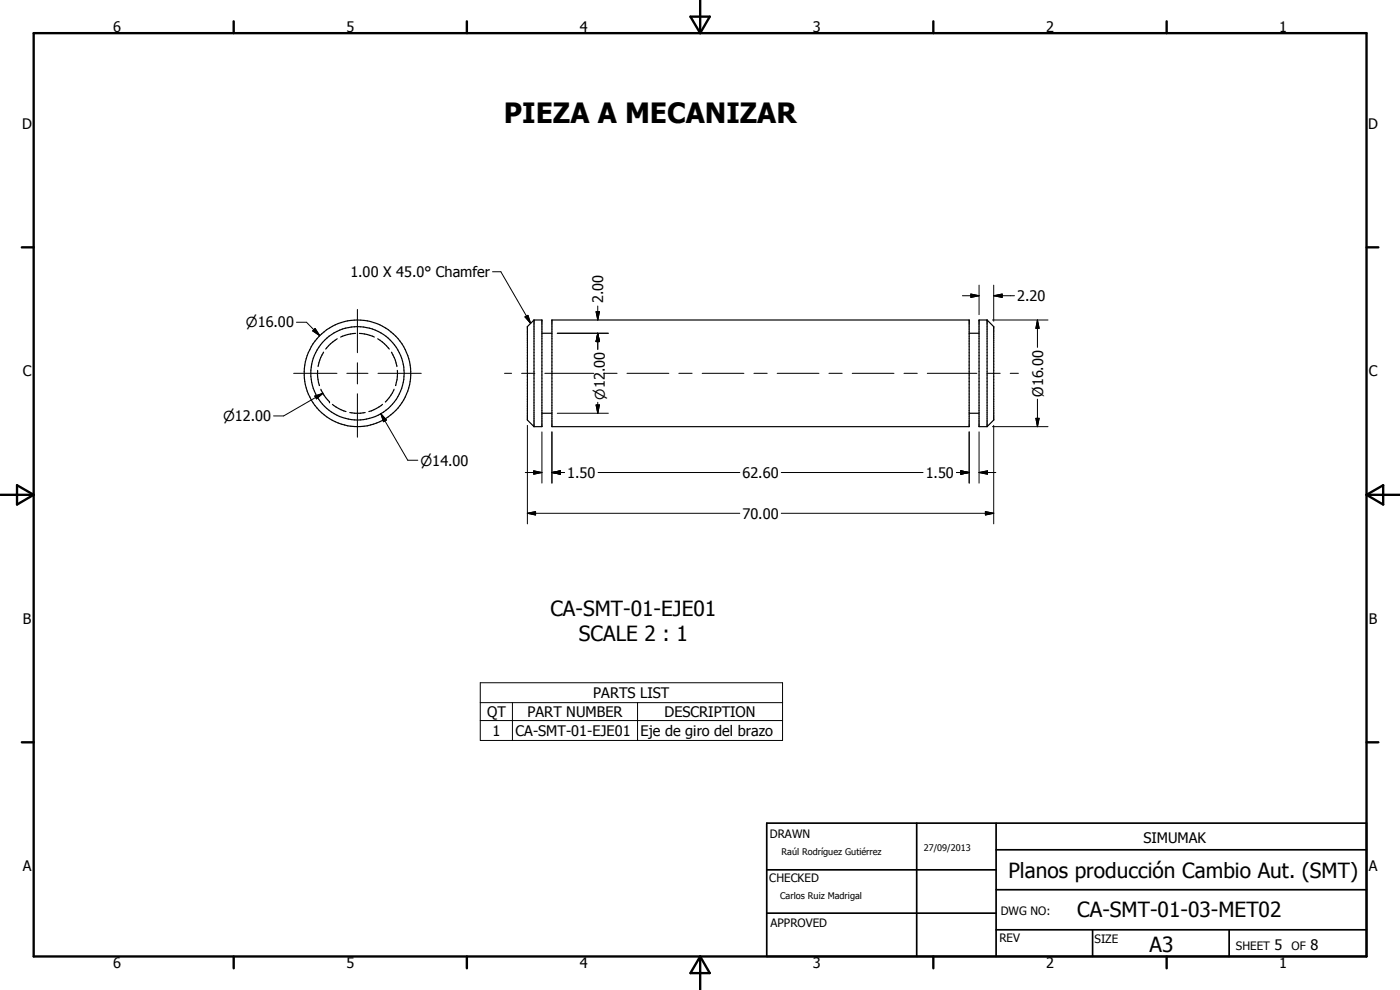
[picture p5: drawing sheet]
<svg xmlns="http://www.w3.org/2000/svg" width="420mm" height="297mm" viewBox="0 0 420 297" stroke-linecap="round" stroke-linejoin="round" font-family="sans-serif">
<g fill="none" stroke="#000" stroke-width=".35">
<path d="M160.3 96h2.3v32h-2.3M160.3 96v32M160.3 96l-2 2v28l2 2M162.6 100h3M165.6 96h125.3v32h-125.3zM290.9 100h2.9M296.2 96h-2.4v32h2.4M296.2 96v32M296.2 96l2 2v28l-2 2M95.3 111.1v2l.6 2.6M96.3 116.8l1 1.8 1.6 2M97.1 105.7l-.8 1.6-.8 2.7"/>
<path d="M101.2 101.6l-2 1.6-1.5 1.5M106.7 100l-2.4 .4-2.1 .7M107.9 100l2.3 .4 2.1 .7M113.4 101.6l2 1.6 1.4 1.5M117.5 105.7l1.1 2.4 .5 1.9M118.3 116.8l-1.5 2.5-1.2 1.3M119.2 111.1v2.8l-.5 1.8M99.8 121.3l1.8 1.3 2.2 .9M105 123.8l1.5 .2 3.1-.2M114.8 121.3l-1.8 1.3-2.3 .9M162.6 124h3M290.9 124h2.9"/>
<circle cx="107.3" cy="112" r="16"/>
<circle cx="107.3" cy="112" r="14"/>
</g>
<circle cx="98.9" cy="120.6" r=".18" fill="#000"/>
<g fill="none" stroke="#000" stroke-width=".71">
<path d="M10.1 9.9h400v277.1h-400zM70.1 6.4v3.5M140.1 6.4v3.5M207.2 5h5.8l-2.9 4.9zM210.1 0v9.9M280.1 6.4v3.5M350.1 6.4v3.5M6.6 74.2h3.5M410.1 74.2h3.6M.1 148.5h10M5.1 145.6l5 2.9-5 2.9zM410.1 148.5h10"/>
<path d="M410.1 148.5l5-2.9v5.8zM6.6 222.7h3.5M410.1 222.7h3.6M70.1 287v3.5M140.1 287v3.5M210.1 287v10M210.1 287l2.9 5h-5.8zM280.1 287v3.5M350.1 287v3.5"/>
</g>
<path d="M230.1 247h180v40h-180zM275.1 247v40M298.9 255h111.2M298.9 247v40M230.1 274h68.8M230.1 261h68.8M298.9 279h111.2M298.9 267h111.2M327.9 279v8M368.9 279v8" fill="none" stroke="#000" stroke-width=".51"/>
<g fill="none" stroke="#000" stroke-width=".3">
<path d="M89 96.7h3l4 4M93.8 99.3l.8-.7 1.4 2.1zM94.6 98.6l1.4 2.1-2.2-1.4zM107.3 92.8v13M147.8 81.5h2.5l8.9 15.5M157.6 95.1l.8-.5 .8 2.4zM167.2 100h15.4M178.9 93.5h1l-.5 2.5zM179.4 100l.5 2.5h-1zM179.4 91.8v4.2M179.4 100v4.8M288.8 88.7h5"/>
<path d="M291.4 88.2l2.4 .5-2.4 .5zM293.8 85.6v8.8M297.8 96h16.7M298.2 88.7l2.6-.5v1zM298.2 88.7h6.2M298.2 85.6v10.8M311.4 96l.5 2.5h-1zM311.4 96v8.2M88.1 112h13M94.5 118.8l2.4-.8-1.9 1.7zM96.9 118l-11.8 6.8h-3M104.1 112h6.3"/>
<path d="M107.3 108.8v6.4M107.3 118.2v13M113.4 112h13M151.4 112h2.1M156.5 112h4M163.5 112h14.7M181.2 112h4M188.2 112h12.5M203.7 112h4M210.7 112h12.6M226.3 112h3.9M233.2 112h12.6"/>
<path d="M248.8 112h4M255.8 112h12.5M271.3 112h4M278.3 112h14.9M296.2 112h4M303.2 112h2.4M311.4 119.8v8.2M114.3 124.1l1.7 1.9-.9 .5zM114.3 124.1l8.1 14h3M158.3 127.6v29.6M162.6 129.6v15.3M165.6 129.6v15.3"/>
<path d="M167.2 124h15.4M178.9 121.5h1l-.5 2.5zM179.4 120.7v3.3M290.9 129.6v15.3M293.8 129.6v15.3M297.8 128h16.7M298.2 127.6v29.6M310.9 125.5h1l-.5 2.5zM157.6 141.8h5M158.3 154l2.4-.5v1zM158.3 154h63.7M160.2 141.3l2.4 .5-2.4 .5z"/>
<path d="M165.6 141.8l2.6-.5v1zM165.6 141.8h3.8M179.5 141.8h42.5M234.5 141.8h42.5M234.5 154h63.7M287.1 141.8h3.8M288.4 141.3l2.5 .5-2.5 .5zM293.8 141.8l2.6-.5v1zM293.8 141.8h5.1M295.7 153.5l2.5 .5-2.5 .5zM144.1 204.9h90.8v17.3h-90.8zM144.1 210.8h90.8"/>
<path d="M144.1 216.2h90.8M153.8 210.8v11.4M191.3 210.8v11.4"/>
</g>
<g fill="#000">
<path d="M94.6 98.6l1.4 2.1-2.2-1.4zM157.6 95.1l.8-.5 .8 2.4zM178.9 93.5h1l-.5 2.5zM291.4 88.2l2.4 .5-2.4 .5zM298.2 88.7l2.6-.5v1zM311.4 96l.5 2.5h-1zM94.5 118.8l2.4-.8-1.9 1.7zM179.4 100l.5 2.5h-1zM114.3 124.1l1.7 1.9-.9 .5zM178.9 121.5h1l-.5 2.5zM310.9 125.5h1l-.5 2.5zM160.2 141.3l2.4 .5-2.4 .5z"/>
<path d="M158.3 154l2.4-.5v1zM165.6 141.8l2.6-.5v1zM288.4 141.3l2.5 .5-2.5 .5zM295.7 153.5l2.5 .5-2.5 .5zM293.8 141.8l2.6-.5v1z"/>
</g>
<text font-size="8.4" x="151.2" y="36.8">PIEZA A MECANIZAR</text>
<g font-size="6.3">
<text x="165.2" y="184.8">CA-SMT-01-EJE01</text>
<text x="173.7" y="192.3">SCALE 2 : 1</text>
<text x="302.6" y="263.3">Planos producción Cambio Aut. (SMT)</text>
<text x="323.3" y="275.1">CA-SMT-01-03-MET02</text>
<text x="345" y="285.6">A3</text>
</g>
<g font-size="4.4">
<text x="34" y="9.6">6</text>
<text x="104" y="9.6">5</text>
<text x="174" y="9.6">4</text>
<text x="244" y="9.6">3</text>
<text x="313.9" y="9.6">2</text>
<text x="383.9" y="9.6">1</text>
<text x="6.7" y="38.7">D</text>
<text x="410.6" y="38.7">D</text>
<text x="105.1" y="83.1">1.00 X 45.0° Chamfer</text>
<text x="181" y="91" transform="rotate(-90 181 91)">2.00</text>
<text x="305.3" y="90.3">2.20</text>
<text x="6.8" y="112.9">C</text>
<text x="181.5" y="111.8" transform="rotate(-90 181.5 111.8)">.00</text>
<text x="410.8" y="112.9">C</text>
<text x="313.1" y="119" transform="rotate(-90 313.1 119)">Ø16.00</text>
<text x="170.3" y="143.4">1.50</text>
<text x="222.8" y="143.4">62.60</text>
<text x="277.8" y="143.4">1.50</text>
<text x="222.8" y="155.6">70.00</text>
<text x="6.9" y="187.2">B</text>
<text x="410.8" y="187.2">B</text>
<text x="178" y="209.5">PARTS LIST</text>
<text x="146.2" y="215.1">QT</text>
<text x="158.3" y="215.1">PART NUMBER</text>
<text x="199.4" y="215.1">DESCRIPTION</text>
<text x="147.8" y="220.8">1</text>
<text x="154.7" y="220.8">CA-SMT-01-EJE01</text>
<text x="192.2" y="220.9">Eje de giro del brazo</text>
<text x="343.1" y="252.9">SIMUMAK</text>
<text x="6.8" y="261.5">A</text>
<text x="410.8" y="261.5">A</text>
<text x="382.5" y="285">5</text>
<text x="393.3" y="285">8</text>
<text x="34" y="290.6">6</text>
<text x="104" y="290.6">5</text>
<text x="174" y="290.6">4</text>
<text x="244" y="290.6">3</text>
<text x="313.9" y="290.6">2</text>
<text x="383.9" y="290.6">1</text>
</g>
<g font-size="4.2">
<text x="73.8" y="98.3">n16.00</text>
<text x="67" y="126.4">n12.00</text>
<text x="126.2" y="139.7">n14.00</text>
</g>
<text font-size="4" x="181.5" y="119.9" transform="rotate(-90 181.5 119.9)">n12</text>
<g font-size="3.5">
<text x="231" y="251.5">DRAWN</text>
<text x="230.9" y="264.6">CHECKED</text>
<text x="300.3" y="274.5">DWG NO:</text>
<text x="231.3" y="278.3">APPROVED</text>
<text x="299.9" y="282.6">REV</text>
<text x="328.5" y="283.1">SIZE</text>
<text x="370.9" y="285">SHEET</text>
<text x="387.6" y="285">OF</text>
</g>
<g font-size="2.7">
<text x="234.5" y="256.6">Raúl Rodríguez Gutiérrez</text>
<text x="277.2" y="255.3">27/09/2013</text>
<text x="234.1" y="269.7">Carlos Ruiz Madrigal</text>
</g>
</svg>
